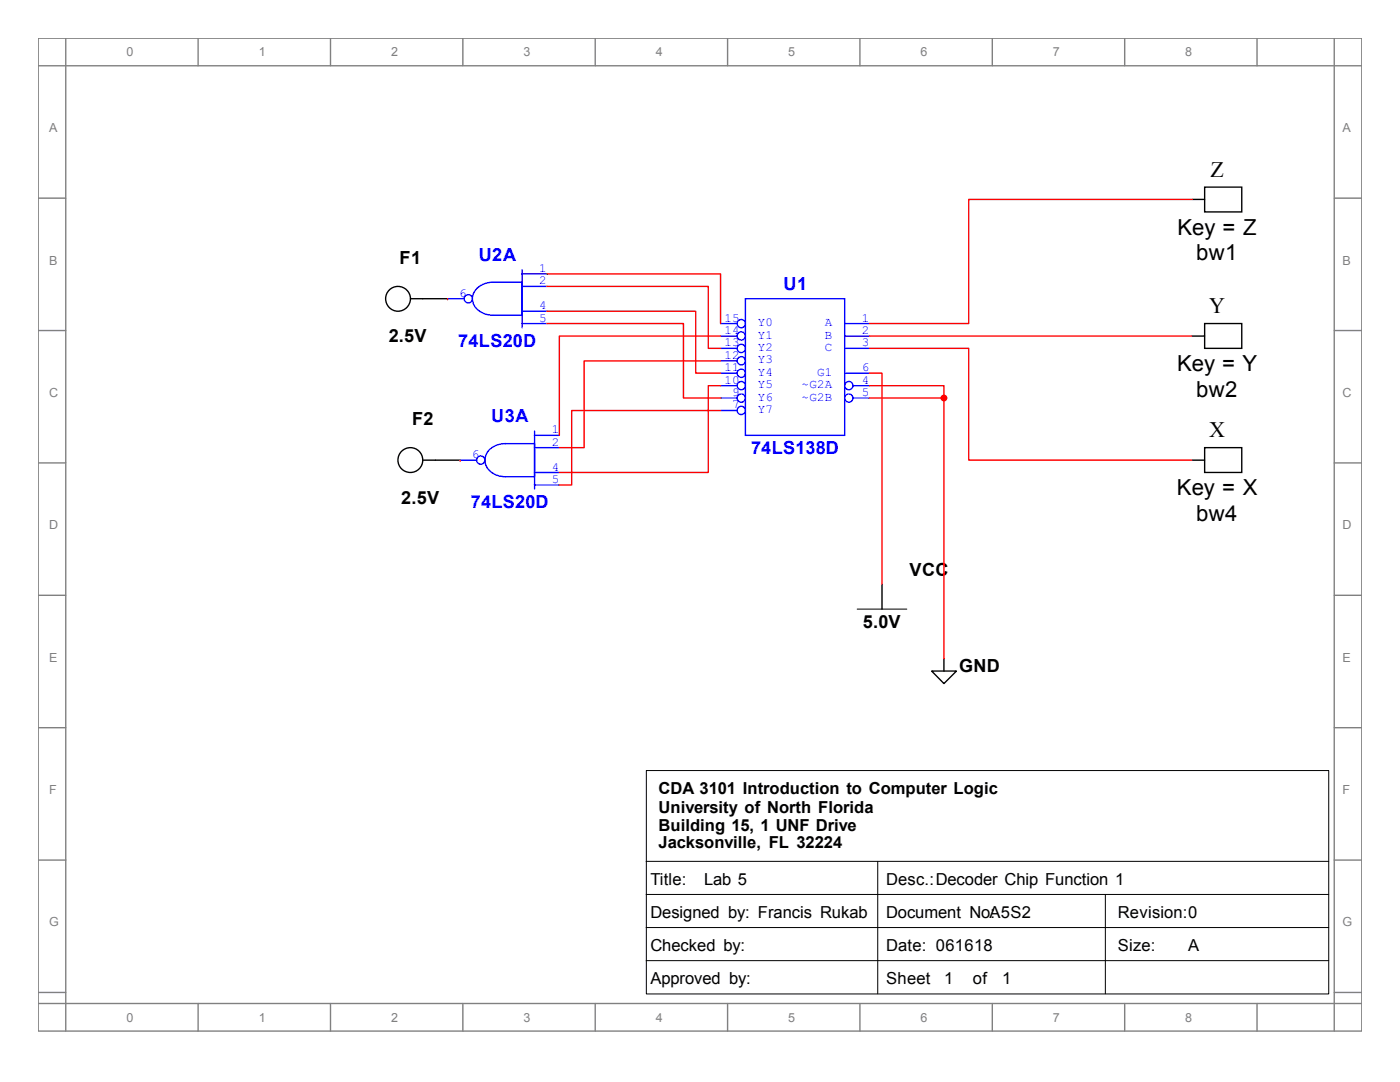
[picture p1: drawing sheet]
<svg xmlns="http://www.w3.org/2000/svg" width="279mm" height="216mm" viewBox="0 0 279 216" stroke-linecap="round" stroke-linejoin="round" font-family="sans-serif">
<g fill="none" stroke="#808080" stroke-width=".28">
<path d="M7.6 7.6h264.2v198.1h-264.2zM7.6 13.1h264.2M13.1 7.6v198.1M39.5 7.6v5.5M66 7.6v5.5M92.4 7.6v5.5M118.8 7.6v5.5M145.2 7.6v5.5M171.6 7.6v5.5M198 7.6v5.5M224.5 7.6v5.5M250.9 7.6v5.5"/>
<path d="M266.3 7.6v198.1M7.6 39.5h5.5M266.3 39.5h5.5M7.6 66h5.5M266.3 66h5.5M7.6 92.4h5.5M266.3 92.4h5.5M7.6 118.8h5.5M266.3 118.8h5.5M7.6 145.2h5.5M266.3 145.2h5.5M7.6 171.6h5.5"/>
<path d="M266.3 171.6h5.5M7.6 198h5.5M266.3 198h5.5M7.6 200.2h264.2M39.5 200.2v5.5M66 200.2v5.5M92.4 200.2v5.5M118.8 200.2v5.5M145.2 200.2v5.5M171.6 200.2v5.5M198 200.2v5.5M224.5 200.2v5.5"/>
<path d="M250.9 200.2v5.5"/>
</g>
<path d="M129 153.8h136.2v44.5h-136.2zM128.9 171.9h136.3M128.9 178.5h136.3M175.2 171.9v26.4M220.6 178.5v19.8M128.9 185.1h136.3M128.9 191.7h136.3" fill="none" stroke="#000" stroke-width=".2"/>
<path d="M148.8 59.6h19.8v27.3h-19.8z" fill="none" stroke="#00f" stroke-width=".28"/>
<g fill="none" stroke="#00f" stroke-width=".28">
<path d="M143.8 64.6h3.3"/>
<circle cx="147.9" cy="64.6" r=".82"/>
</g>
<g fill="none" stroke="#00f" stroke-width=".28">
<path d="M143.8 67.1h3.3"/>
<circle cx="147.9" cy="67" r=".82"/>
</g>
<g fill="none" stroke="#00f" stroke-width=".28">
<path d="M143.8 69.5h3.3"/>
<circle cx="147.9" cy="69.5" r=".82"/>
</g>
<g fill="none" stroke="#00f" stroke-width=".28">
<path d="M143.8 72h3.3"/>
<circle cx="147.9" cy="72" r=".82"/>
</g>
<g fill="none" stroke="#00f" stroke-width=".28">
<path d="M143.8 74.5h3.3"/>
<circle cx="147.9" cy="74.5" r=".82"/>
</g>
<g fill="none" stroke="#00f" stroke-width=".28">
<path d="M143.8 77h3.3"/>
<circle cx="147.9" cy="76.9" r=".82"/>
</g>
<g fill="none" stroke="#00f" stroke-width=".28">
<path d="M143.8 79.4h3.3"/>
<circle cx="147.9" cy="79.4" r=".82"/>
</g>
<g fill="none" stroke="#00f" stroke-width=".28">
<path d="M143.8 81.9h3.3"/>
<circle cx="147.9" cy="81.9" r=".82"/>
</g>
<path d="M168.6 64.6h4.9" fill="none" stroke="#00f" stroke-width=".28"/>
<path d="M168.6 67.1h4.9" fill="none" stroke="#00f" stroke-width=".28"/>
<path d="M168.6 69.5h4.9" fill="none" stroke="#00f" stroke-width=".28"/>
<path d="M168.6 74.5h4.9" fill="none" stroke="#00f" stroke-width=".28"/>
<g fill="none" stroke="#00f" stroke-width=".28">
<path d="M170.2 77h3.3"/>
<circle cx="169.4" cy="76.9" r=".82"/>
</g>
<g fill="none" stroke="#00f" stroke-width=".28">
<path d="M170.2 79.4h3.3"/>
<circle cx="169.4" cy="79.4" r=".82"/>
</g>
<g fill="none" stroke="#000" stroke-width=".28">
<path d="M237.9 39.8h2.5M240.4 37.3h7.4v5h-7.4zM81.9 59.6h7.4M237.9 67.1h2.5M240.4 64.6h7.4v4.9h-7.4zM237.9 91.8h2.5M240.4 89.3h7.4v5h-7.4zM176 116.6v4.9M185.9 133.9h5l-2.5 2.5zM188.4 131.4v2.5"/>
<circle cx="79.4" cy="59.6" r="2.48"/>
</g>
<path d="M171.1 121.5h9.9" fill="none" stroke="#000" stroke-width=".2"/>
<path d="M237.9 39.8h-44.6v24.8h-19.8M173.5 69.5h19.8v22.3h44.6M173.5 67.1h64.4" fill="none" stroke="#f00" stroke-width=".28"/>
<circle cx="188.4" cy="79.4" r=".55" fill="#f00"/>
<g fill="none" stroke="#f00" stroke-width=".28">
<path d="M173.5 77h14.9v2.4M173.5 74.5h2.5v42.1M173.5 79.4h14.9M188.4 79.4v52"/>
<circle cx="188.4" cy="79.4" r=".55"/>
</g>
<path d="M95 57.8a4.4 4.4 0 0 1 3.4-1.5h5.8v6.6h-5.8a3.8 3.8 0 0 1-4.1-3.3l.1-.7zM104.2 53.8v11.6" fill="none" stroke="#00f" stroke-width=".28"/>
<path d="M104.2 54.7h4.9" fill="none" stroke="#00f" stroke-width=".28"/>
<path d="M104.2 57.1h4.9" fill="none" stroke="#00f" stroke-width=".28"/>
<path d="M104.2 62.1h4.9" fill="none" stroke="#00f" stroke-width=".28"/>
<path d="M104.2 64.6h4.9" fill="none" stroke="#00f" stroke-width=".28"/>
<g fill="none" stroke="#00f" stroke-width=".28">
<path d="M89.3 59.6h3.3M97.5 90a4.4 4.4 0 0 1 3.4-1.5h5.8v6.6h-5.8a3.8 3.8 0 0 1-4.1-3.3l.1-.7zM106.7 86v11.6"/>
<circle cx="93.5" cy="59.6" r=".82"/>
</g>
<path d="M89.3 59.6h.1" fill="none" stroke="#f00" stroke-width=".28"/>
<g fill="none" stroke="#000" stroke-width=".28">
<path d="M84.4 91.8h7.4"/>
<circle cx="81.9" cy="91.8" r="2.48"/>
</g>
<path d="M106.7 86.9h4.9" fill="none" stroke="#00f" stroke-width=".28"/>
<path d="M106.7 89.3h4.9" fill="none" stroke="#00f" stroke-width=".28"/>
<path d="M106.7 94.3h4.9" fill="none" stroke="#00f" stroke-width=".28"/>
<path d="M106.7 96.8h4.9" fill="none" stroke="#00f" stroke-width=".28"/>
<g fill="none" stroke="#00f" stroke-width=".28">
<path d="M91.8 91.8h3.3"/>
<circle cx="95.9" cy="91.8" r=".83"/>
</g>
<path d="M109.1 54.7h34.7v9.9M109.1 57.1h32.3v12.4h2.4M109.1 62.1h29.8v12.4h4.9M109.1 64.6h27.3v14.8h7.4M143.8 77h-2.4v17.3h-29.8M143.8 72h-27.2v17.3h-5M143.8 67.1h-32.2v19.8M91.8 91.8h.1M143.8 81.9h-29.7v14.9h-2.5" fill="none" stroke="#f00" stroke-width=".28"/>
<g font-size="4.4">
<text x="241.6" y="35.2">Z</text>
<text x="235" y="46.8">Key = Z</text>
<text x="238.7" y="51.9">bw1</text>
<text x="241.3" y="62.4">Y</text>
<text x="234.9" y="74">Key = Y</text>
<text x="238.7" y="79.1">bw2</text>
<text x="241.3" y="87.2">X</text>
<text x="234.9" y="98.8">Key = X</text>
<text x="238.7" y="103.9">bw4</text>
</g>
<g font-size="3.6">
<text x="79.8" y="52.7">F1</text>
<text x="77.6" y="68.3">2.5V</text>
<text x="82.3" y="84.8">F2</text>
<text x="80.1" y="100.5">2.5V</text>
<text x="181.5" y="114.9">VCC</text>
<text x="172.2" y="125.3">5.0V</text>
<text x="191.4" y="134.1">GND</text>
</g>
<g font-size="3.6" fill="#00f">
<text x="95.5" y="52.1">U2A</text>
<text x="156.4" y="57.9">U1</text>
<text x="91.4" y="69.2">74LS20D</text>
<text x="98" y="84.3">U3A</text>
<text x="149.9" y="90.6">74LS138D</text>
<text x="93.9" y="101.3">74LS20D</text>
</g>
<g font-size="3.3">
<text x="131.4" y="158.4">CDA 3101 Introduction to Computer Logic</text>
<text x="131.4" y="162.2">University of North Florida</text>
<text x="131.4" y="165.8">Building 15, 1 UNF Drive</text>
<text x="131.4" y="169.1">Jacksonville, FL 32224</text>
<text x="129.8" y="176.5">Title:</text>
<text x="140.5" y="176.5">Lab 5</text>
<text x="176.9" y="176.5">Desc.:Decoder Chip Function 1</text>
<text x="129.8" y="183.1">Designed by: Francis Rukab</text>
<text x="176.9" y="183.1">Document No:A5S2</text>
<text x="223.1" y="183.1">Revision:0</text>
<text x="129.8" y="189.7">Checked by:</text>
<text x="176.9" y="189.7">Date: 061618</text>
<text x="223.1" y="189.7">Size:</text>
<text x="237.1" y="189.7">A</text>
<text x="129.8" y="196.3">Approved by:</text>
<text x="176.9" y="196.3">Sheet</text>
<text x="188.4" y="196.3">1</text>
<text x="194.2" y="196.3">of</text>
<text x="200" y="196.3">1</text>
</g>
<g font-size="2.5" fill="#808080">
<text x="25.2" y="11.2">0</text>
<text x="51.6" y="11.2">1</text>
<text x="78.1" y="11.2">2</text>
<text x="104.5" y="11.2">3</text>
<text x="130.9" y="11.2">4</text>
<text x="157.3" y="11.2">5</text>
<text x="183.7" y="11.2">6</text>
<text x="210.1" y="11.2">7</text>
<text x="236.6" y="11.2">8</text>
<text x="9.8" y="26.4">A</text>
<text x="267.9" y="26.4">A</text>
<text x="9.8" y="52.8">B</text>
<text x="267.9" y="52.8">B</text>
<text x="9.8" y="79.2">C</text>
<text x="267.9" y="79.2">C</text>
<text x="9.8" y="105.6">D</text>
<text x="267.9" y="105.6">D</text>
<text x="9.8" y="132">E</text>
<text x="267.9" y="132">E</text>
<text x="9.8" y="158.5">F</text>
<text x="267.9" y="158.5">F</text>
<text x="9.8" y="184.9">G</text>
<text x="267.9" y="184.9">G</text>
<text x="25.2" y="203.8">0</text>
<text x="51.6" y="203.8">1</text>
<text x="78.1" y="203.8">2</text>
<text x="104.5" y="203.8">3</text>
<text x="130.9" y="203.8">4</text>
<text x="157.3" y="203.8">5</text>
<text x="183.7" y="203.8">6</text>
<text x="210.1" y="203.8">7</text>
<text x="236.6" y="203.8">8</text>
</g>
<g font-size="2.5" fill="#00f">
<text x="91.7" y="59.2">6</text>
<text x="107.6" y="54.3">1</text>
<text x="107.6" y="56.7">2</text>
<text x="107.6" y="61.7">4</text>
<text x="107.6" y="64.2">5</text>
<text x="144.6" y="64.2">15</text>
<text x="151.3" y="65.1">Y0</text>
<text x="164.6" y="65.1">A</text>
<text x="172" y="64.2">1</text>
<text x="144.6" y="66.6">14</text>
<text x="144.6" y="69.1">13</text>
<text x="144.6" y="71.6">12</text>
<text x="151.3" y="67.6">Y1</text>
<text x="151.3" y="70.1">Y2</text>
<text x="164.6" y="67.6">B</text>
<text x="164.6" y="70.1">C</text>
<text x="172" y="66.6">2</text>
<text x="172" y="69.1">3</text>
<text x="144.6" y="74.1">11</text>
<text x="144.6" y="76.5">10</text>
<text x="151.3" y="72.5">Y3</text>
<text x="151.3" y="75">Y4</text>
<text x="151.3" y="77.5">Y5</text>
<text x="160" y="77.5">~G2A</text>
<text x="163.1" y="75">G1</text>
<text x="172" y="74.1">6</text>
<text x="172" y="76.5">4</text>
<text x="146.1" y="79">9</text>
<text x="146.1" y="81.5">7</text>
<text x="151.3" y="80">Y6</text>
<text x="151.3" y="82.4">Y7</text>
<text x="160" y="80">~G2B</text>
<text x="172" y="79">5</text>
<text x="110.1" y="86.4">1</text>
<text x="110.1" y="88.9">2</text>
<text x="94.1" y="91.4">6</text>
<text x="110.1" y="93.9">4</text>
<text x="110.1" y="96.4">5</text>
</g>
</svg>
